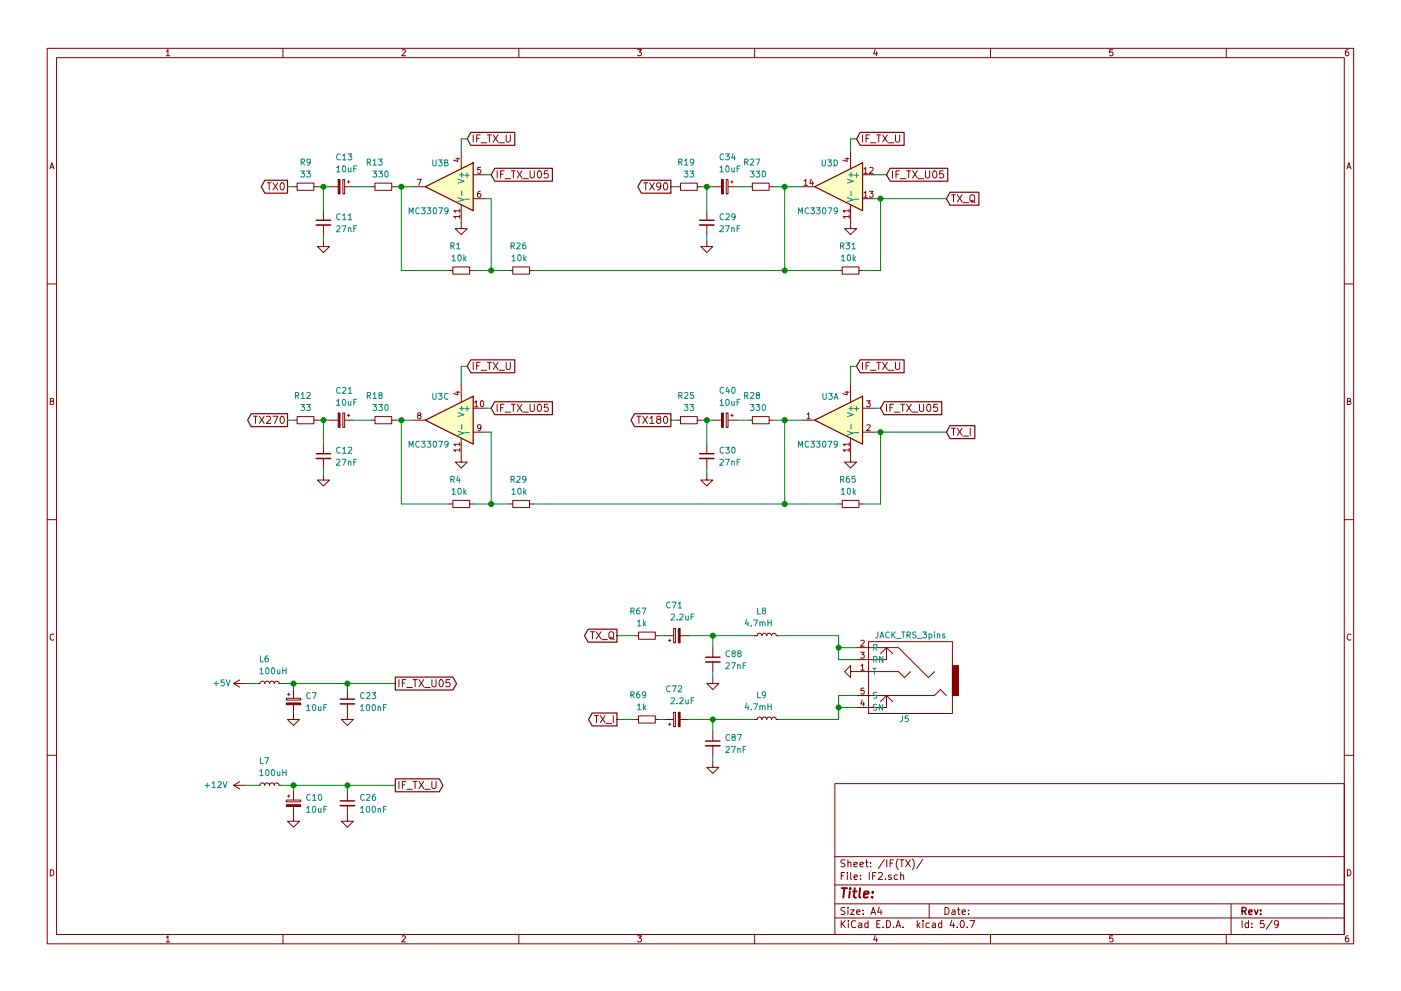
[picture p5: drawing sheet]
EESchema Schematic File Version 2
LIBS:pure-rescue
LIBS:power
LIBS:device
LIBS:transistors
LIBS:conn
LIBS:linear
LIBS:regul
LIBS:74xx
LIBS:cmos4000
LIBS:adc-dac
LIBS:memory
LIBS:xilinx
LIBS:microcontrollers
LIBS:dsp
LIBS:microchip
LIBS:analog_switches
LIBS:motorola
LIBS:texas
LIBS:intel
LIBS:audio
LIBS:interface
LIBS:digital-audio
LIBS:philips
LIBS:display
LIBS:cypress
LIBS:siliconi
LIBS:opto
LIBS:atmel
LIBS:contrib
LIBS:valves
LIBS:LCSDR
LIBS:si5351
LIBS:ft232rl
LIBS:bfg591
LIBS:1_4
LIBS:1_9
LIBS:tq2-12vdc
LIBS:relays
LIBS:pure-cache
EELAYER 25 0
EELAYER END
$Descr A4 11693 8268
encoding utf-8
Sheet 5 9
Title ""
Date ""
Rev ""
Comp ""
Comment1 ""
Comment2 ""
Comment3 ""
Comment4 ""
$EndDescr
$Comp
L MC33079 U3
U 1 1
P 7000 3500
F 0 "U3" H 7000 3700 50  0000 L CNN
F 1 "MC33079" H 7000 3300 50  0000 L CNN
F 2 "Housings_SOIC:SOIC-14_3.9x8.7mm_Pitch1.27mm" H 6950 3600 50  0001 C CNN
F 3 "" H 7050 3700 50  0001 C CNN
	1    7000 3500
	-1   0    0    -1  
$EndComp
$Comp
L MC33079 U3
U 3 1
P 3750 3500
F 0 "U3" H 3750 3700 50  0000 L CNN
F 1 "MC33079" H 3750 3300 50  0000 L CNN
F 2 "Housings_SOIC:SOIC-14_3.9x8.7mm_Pitch1.27mm" H 3700 3600 50  0001 C CNN
F 3 "" H 3800 3700 50  0001 C CNN
	3    3750 3500
	-1   0    0    -1  
$EndComp
$Comp
L MC33079 U3
U 2 1
P 3750 1550
F 0 "U3" H 3750 1750 50  0000 L CNN
F 1 "MC33079" H 3750 1350 50  0000 L CNN
F 2 "Housings_SOIC:SOIC-14_3.9x8.7mm_Pitch1.27mm" H 3700 1650 50  0001 C CNN
F 3 "" H 3800 1750 50  0001 C CNN
	2    3750 1550
	-1   0    0    -1  
$EndComp
$Comp
L MC33079 U3
U 4 1
P 7000 1550
F 0 "U3" H 7000 1750 50  0000 L CNN
F 1 "MC33079" H 7000 1350 50  0000 L CNN
F 2 "Housings_SOIC:SOIC-14_3.9x8.7mm_Pitch1.27mm" H 6950 1650 50  0001 C CNN
F 3 "" H 7050 1750 50  0001 C CNN
	4    7000 1550
	-1   0    0    -1  
$EndComp
Wire Wire Line
	7300 1450 7400 1450
Wire Wire Line
	7350 3400 7300 3400
$Comp
L R_Small R1
U 1 1
P 3850 2250
F 0 "R1" V 4050 2250 50  0000 L CNN
F 1 "10k" V 3950 2200 50  0000 L CNN
F 2 "LCSDR:R_0603_HandSoldering" H 3850 2250 50  0001 C CNN
F 3 "" H 3850 2250 50  0001 C CNN
	1    3850 2250
	0    -1   -1   0   
$EndComp
Wire Wire Line
	3300 1550 3450 1550
$Comp
L R_Small R4
U 1 1
P 3850 4200
F 0 "R4" V 4050 4200 50  0000 L CNN
F 1 "10k" V 3950 4150 50  0000 L CNN
F 2 "LCSDR:R_0603_HandSoldering" H 3850 4200 50  0001 C CNN
F 3 "" H 3850 4200 50  0001 C CNN
	1    3850 4200
	0    -1   -1   0   
$EndComp
Wire Wire Line
	3300 3500 3450 3500
$Comp
L R_Small R29
U 1 1
P 4350 4200
F 0 "R29" V 4550 4150 50  0000 L CNN
F 1 "10k" V 4450 4150 50  0000 L CNN
F 2 "LCSDR:R_0603_HandSoldering" H 4350 4200 50  0001 C CNN
F 3 "" H 4350 4200 50  0001 C CNN
	1    4350 4200
	0    -1   -1   0   
$EndComp
$Comp
L R_Small R26
U 1 1
P 4350 2250
F 0 "R26" V 4550 2200 50  0000 L CNN
F 1 "10k" V 4450 2200 50  0000 L CNN
F 2 "LCSDR:R_0603_HandSoldering" H 4350 2250 50  0001 C CNN
F 3 "" H 4350 2250 50  0001 C CNN
	1    4350 2250
	0    -1   -1   0   
$EndComp
Wire Wire Line
	6450 1550 6700 1550
$Comp
L R_Small R31
U 1 1
P 7100 2250
F 0 "R31" V 7300 2200 50  0000 L CNN
F 1 "10k" V 7200 2200 50  0000 L CNN
F 2 "LCSDR:R_0603_HandSoldering" H 7100 2250 50  0001 C CNN
F 3 "" H 7100 2250 50  0001 C CNN
	1    7100 2250
	0    -1   -1   0   
$EndComp
Wire Wire Line
	7300 1650 7900 1650
$Comp
L R_Small R65
U 1 1
P 7100 4200
F 0 "R65" V 7300 4150 50  0000 L CNN
F 1 "10k" V 7200 4150 50  0000 L CNN
F 2 "LCSDR:R_0603_HandSoldering" H 7100 4200 50  0001 C CNN
F 3 "" H 7100 4200 50  0001 C CNN
	1    7100 4200
	0    -1   -1   0   
$EndComp
Wire Wire Line
	7300 3600 7900 3600
$Comp
L GND #PWR041
U 1 1
P 7100 1850
F 0 "#PWR041" H 7100 1600 50  0001 C CNN
F 1 "GND" H 7100 1700 50  0001 C CNN
F 2 "" H 7100 1850 50  0001 C CNN
F 3 "" H 7100 1850 50  0001 C CNN
	1    7100 1850
	1    0    0    -1  
$EndComp
$Comp
L GND #PWR042
U 1 1
P 7100 3800
F 0 "#PWR042" H 7100 3550 50  0001 C CNN
F 1 "GND" H 7100 3650 50  0001 C CNN
F 2 "" H 7100 3800 50  0001 C CNN
F 3 "" H 7100 3800 50  0001 C CNN
	1    7100 3800
	1    0    0    -1  
$EndComp
$Comp
L GND #PWR043
U 1 1
P 3850 3800
F 0 "#PWR043" H 3850 3550 50  0001 C CNN
F 1 "GND" H 3850 3650 50  0001 C CNN
F 2 "" H 3850 3800 50  0001 C CNN
F 3 "" H 3850 3800 50  0001 C CNN
	1    3850 3800
	1    0    0    -1  
$EndComp
$Comp
L GND #PWR044
U 1 1
P 3850 1850
F 0 "#PWR044" H 3850 1600 50  0001 C CNN
F 1 "GND" H 3850 1700 50  0001 C CNN
F 2 "" H 3850 1850 50  0001 C CNN
F 3 "" H 3850 1850 50  0001 C CNN
	1    3850 1850
	1    0    0    -1  
$EndComp
Wire Wire Line
	7100 3200 7100 3050
Wire Wire Line
	3850 3050 3850 3200
$Comp
L R_Small R67
U 1 1
P 5400 5300
F 0 "R67" V 5600 5300 50  0000 L CNN
F 1 "1k" V 5500 5300 50  0000 L CNN
F 2 "LCSDR:R_1206_0603" H 5400 5300 50  0001 C CNN
F 3 "" H 5400 5300 50  0001 C CNN
	1    5400 5300
	0    -1   -1   0   
$EndComp
$Comp
L R_Small R69
U 1 1
P 5400 6000
F 0 "R69" V 5600 6000 50  0000 L CNN
F 1 "1k" V 5500 6000 50  0000 L CNN
F 2 "LCSDR:R_1206_0603" H 5400 6000 50  0001 C CNN
F 3 "" H 5400 6000 50  0001 C CNN
	1    5400 6000
	0    -1   -1   0   
$EndComp
$Comp
L CP_Small C71
U 1 1
P 5650 5300
F 0 "C71" V 5900 5250 50  0000 L CNN
F 1 "2.2uF" V 5800 5150 50  0000 L CNN
F 2 "LCSDR:CP_Radial_D5.0mm_P2.00mm" H 5650 5300 50  0001 C CNN
F 3 "" H 5650 5300 50  0001 C CNN
	1    5650 5300
	0    -1   -1   0   
$EndComp
Wire Wire Line
	5500 5300 5550 5300
$Comp
L CP_Small C72
U 1 1
P 5650 6000
F 0 "C72" V 5900 5950 50  0000 L CNN
F 1 "2.2uF" V 5800 5850 50  0000 L CNN
F 2 "LCSDR:CP_Radial_D5.0mm_P2.00mm" H 5650 6000 50  0001 C CNN
F 3 "" H 5650 6000 50  0001 C CNN
	1    5650 6000
	0    -1   -1   0   
$EndComp
Wire Wire Line
	5500 6000 5550 6000
$Comp
L C_Small C88
U 1 1
P 5950 5500
F 0 "C88" H 6050 5550 50  0000 L CNN
F 1 "27nF" H 6050 5450 50  0000 L CNN
F 2 "Capacitors_SMD:C_0603_HandSoldering" H 5950 5500 50  0001 C CNN
F 3 "" H 5950 5500 50  0001 C CNN
	1    5950 5500
	1    0    0    -1  
$EndComp
$Comp
L C_Small C87
U 1 1
P 5950 6200
F 0 "C87" H 6050 6250 50  0000 L CNN
F 1 "27nF" H 6050 6150 50  0000 L CNN
F 2 "Capacitors_SMD:C_0603_HandSoldering" H 5950 6200 50  0001 C CNN
F 3 "" H 5950 6200 50  0001 C CNN
	1    5950 6200
	1    0    0    -1  
$EndComp
Wire Wire Line
	5750 5300 6300 5300
Wire Wire Line
	5950 5300 5950 5400
Wire Wire Line
	5750 6000 6300 6000
Wire Wire Line
	5950 6000 5950 6100
$Comp
L GND #PWR045
U 1 1
P 5950 5650
F 0 "#PWR045" H 5950 5400 50  0001 C CNN
F 1 "GND" H 5950 5500 50  0001 C CNN
F 2 "" H 5950 5650 50  0001 C CNN
F 3 "" H 5950 5650 50  0001 C CNN
	1    5950 5650
	1    0    0    -1  
$EndComp
Wire Wire Line
	5950 5600 5950 5650
$Comp
L GND #PWR046
U 1 1
P 5950 6350
F 0 "#PWR046" H 5950 6100 50  0001 C CNN
F 1 "GND" H 5950 6200 50  0001 C CNN
F 2 "" H 5950 6350 50  0001 C CNN
F 3 "" H 5950 6350 50  0001 C CNN
	1    5950 6350
	1    0    0    -1  
$EndComp
Wire Wire Line
	5950 6350 5950 6300
$Comp
L L_Small L8
U 1 1
P 6400 5300
F 0 "L8" V 6600 5300 50  0000 L CNN
F 1 "4.7mH" V 6500 5250 50  0000 L CNN
F 2 "LCSDR:R_Axial_DIN0207_L6.3mm_D2.5mm_P10.16mm_Horizontal" H 6400 5300 50  0001 C CNN
F 3 "" H 6400 5300 50  0001 C CNN
	1    6400 5300
	0    -1   -1   0   
$EndComp
Connection ~ 5950 5300
$Comp
L L_Small L9
U 1 1
P 6400 6000
F 0 "L9" V 6600 6000 50  0000 L CNN
F 1 "4.7mH" V 6500 5950 50  0000 L CNN
F 2 "LCSDR:R_Axial_DIN0207_L6.3mm_D2.5mm_P10.16mm_Horizontal" H 6400 6000 50  0001 C CNN
F 3 "" H 6400 6000 50  0001 C CNN
	1    6400 6000
	0    -1   -1   0   
$EndComp
Connection ~ 5950 6000
$Comp
L JACK_TRS_3pins J5
U 1 1
P 7550 5600
F 0 "J5" H 7550 6000 50  0000 C CNN
F 1 "JACK_TRS_3pins" H 7500 5300 50  0000 C CNN
F 2 "LCSDR:audio_jack_3_5mm_PJ307" H 7650 5450 50  0001 C CNN
F 3 "" H 7650 5450 50  0000 C CNN
	1    7550 5600
	-1   0    0    1   
$EndComp
Wire Wire Line
	6500 5300 7000 5300
Wire Wire Line
	7000 6000 6500 6000
$Comp
L GND #PWR047
U 1 1
P 7150 5600
F 0 "#PWR047" H 7150 5350 50  0001 C CNN
F 1 "GND" H 7150 5450 50  0001 C CNN
F 2 "" H 7150 5600 50  0001 C CNN
F 3 "" H 7150 5600 50  0001 C CNN
	1    7150 5600
	0    1    1    0   
$EndComp
Text GLabel 2400 1550 0    60   Output ~ 0
TX0
Wire Wire Line
	4050 1450 4100 1450
$Comp
L +12V #PWR048
U 1 1
P 2050 6550
F 0 "#PWR048" H 2050 6400 50  0001 C CNN
F 1 "+12V" V 2050 6800 50  0000 C CNN
F 2 "" H 2050 6550 50  0001 C CNN
F 3 "" H 2050 6550 50  0001 C CNN
	1    2050 6550
	0    -1   -1   0   
$EndComp
$Comp
L CP_Small C13
U 1 1
P 2850 1550
F 0 "C13" V 2600 1500 50  0000 L CNN
F 1 "10uF" V 2700 1500 50  0000 L CNN
F 2 "LCSDR:CP_Radial_D5.0mm_P2.00mm" H 2850 1550 50  0001 C CNN
F 3 "" H 2850 1550 50  0001 C CNN
	1    2850 1550
	0    1    1    0   
$EndComp
$Comp
L R_Small R13
U 1 1
P 3200 1550
F 0 "R13" V 3400 1550 50  0000 L CNN
F 1 "330" V 3300 1500 50  0000 L CNN
F 2 "Resistors_SMD:R_0603_HandSoldering" H 3200 1550 50  0001 C CNN
F 3 "" H 3200 1550 50  0001 C CNN
	1    3200 1550
	0    -1   -1   0   
$EndComp
Wire Wire Line
	2950 1550 3100 1550
Wire Wire Line
	2650 1550 2750 1550
$Comp
L C_Small C11
U 1 1
P 2700 1850
F 0 "C11" H 2800 1900 50  0000 L CNN
F 1 "27nF" H 2800 1800 50  0000 L CNN
F 2 "Capacitors_SMD:C_0603_HandSoldering" H 2700 1850 50  0001 C CNN
F 3 "" H 2700 1850 50  0001 C CNN
	1    2700 1850
	1    0    0    -1  
$EndComp
$Comp
L GND #PWR049
U 1 1
P 2700 2000
F 0 "#PWR049" H 2700 1750 50  0001 C CNN
F 1 "GND" H 2700 1850 50  0001 C CNN
F 2 "" H 2700 2000 50  0001 C CNN
F 3 "" H 2700 2000 50  0001 C CNN
	1    2700 2000
	1    0    0    -1  
$EndComp
Wire Wire Line
	2700 2000 2700 1950
$Comp
L R_Small R9
U 1 1
P 2550 1550
F 0 "R9" V 2750 1500 50  0000 L CNN
F 1 "33" V 2650 1500 50  0000 L CNN
F 2 "Resistors_SMD:R_0603_HandSoldering" H 2550 1550 50  0001 C CNN
F 3 "" H 2550 1550 50  0001 C CNN
	1    2550 1550
	0    -1   -1   0   
$EndComp
Wire Wire Line
	2400 1550 2450 1550
Text GLabel 5600 1550 0    60   Output ~ 0
TX90
$Comp
L CP_Small C34
U 1 1
P 6050 1550
F 0 "C34" V 5800 1500 50  0000 L CNN
F 1 "10uF" V 5900 1500 50  0000 L CNN
F 2 "LCSDR:CP_Radial_D5.0mm_P2.00mm" H 6050 1550 50  0001 C CNN
F 3 "" H 6050 1550 50  0001 C CNN
	1    6050 1550
	0    1    1    0   
$EndComp
$Comp
L R_Small R27
U 1 1
P 6350 1550
F 0 "R27" V 6550 1550 50  0000 L CNN
F 1 "330" V 6450 1500 50  0000 L CNN
F 2 "LCSDR:R_0603_HandSoldering" H 6350 1550 50  0001 C CNN
F 3 "" H 6350 1550 50  0001 C CNN
	1    6350 1550
	0    -1   -1   0   
$EndComp
Wire Wire Line
	6150 1550 6250 1550
$Comp
L C_Small C29
U 1 1
P 5900 1850
F 0 "C29" H 6000 1900 50  0000 L CNN
F 1 "27nF" H 6000 1800 50  0000 L CNN
F 2 "Capacitors_SMD:C_0603_HandSoldering" H 5900 1850 50  0001 C CNN
F 3 "" H 5900 1850 50  0001 C CNN
	1    5900 1850
	1    0    0    -1  
$EndComp
$Comp
L GND #PWR050
U 1 1
P 5900 2000
F 0 "#PWR050" H 5900 1750 50  0001 C CNN
F 1 "GND" H 5900 1850 50  0001 C CNN
F 2 "" H 5900 2000 50  0001 C CNN
F 3 "" H 5900 2000 50  0001 C CNN
	1    5900 2000
	1    0    0    -1  
$EndComp
Wire Wire Line
	5900 2000 5900 1950
$Comp
L R_Small R19
U 1 1
P 5750 1550
F 0 "R19" V 5950 1500 50  0000 L CNN
F 1 "33" V 5850 1500 50  0000 L CNN
F 2 "LCSDR:R_0603_HandSoldering" H 5750 1550 50  0001 C CNN
F 3 "" H 5750 1550 50  0001 C CNN
	1    5750 1550
	0    -1   -1   0   
$EndComp
Text GLabel 5600 3500 0    60   Output ~ 0
TX180
$Comp
L CP_Small C40
U 1 1
P 6050 3500
F 0 "C40" V 5800 3450 50  0000 L CNN
F 1 "10uF" V 5900 3450 50  0000 L CNN
F 2 "LCSDR:CP_Radial_D5.0mm_P2.00mm" H 6050 3500 50  0001 C CNN
F 3 "" H 6050 3500 50  0001 C CNN
	1    6050 3500
	0    1    1    0   
$EndComp
$Comp
L R_Small R28
U 1 1
P 6350 3500
F 0 "R28" V 6550 3500 50  0000 L CNN
F 1 "330" V 6450 3450 50  0000 L CNN
F 2 "Resistors_SMD:R_0603_HandSoldering" H 6350 3500 50  0001 C CNN
F 3 "" H 6350 3500 50  0001 C CNN
	1    6350 3500
	0    -1   -1   0   
$EndComp
Wire Wire Line
	6150 3500 6250 3500
Wire Wire Line
	5850 3500 5950 3500
$Comp
L C_Small C30
U 1 1
P 5900 3800
F 0 "C30" H 6000 3850 50  0000 L CNN
F 1 "27nF" H 6000 3750 50  0000 L CNN
F 2 "Capacitors_SMD:C_0603_HandSoldering" H 5900 3800 50  0001 C CNN
F 3 "" H 5900 3800 50  0001 C CNN
	1    5900 3800
	1    0    0    -1  
$EndComp
$Comp
L GND #PWR051
U 1 1
P 5900 3950
F 0 "#PWR051" H 5900 3700 50  0001 C CNN
F 1 "GND" H 5900 3800 50  0001 C CNN
F 2 "" H 5900 3950 50  0001 C CNN
F 3 "" H 5900 3950 50  0001 C CNN
	1    5900 3950
	1    0    0    -1  
$EndComp
Wire Wire Line
	5900 3950 5900 3900
$Comp
L R_Small R25
U 1 1
P 5750 3500
F 0 "R25" V 5950 3450 50  0000 L CNN
F 1 "33" V 5850 3450 50  0000 L CNN
F 2 "Resistors_SMD:R_0603_HandSoldering" H 5750 3500 50  0001 C CNN
F 3 "" H 5750 3500 50  0001 C CNN
	1    5750 3500
	0    -1   -1   0   
$EndComp
Wire Wire Line
	5600 3500 5650 3500
Wire Wire Line
	6450 3500 6700 3500
Text GLabel 2400 3500 0    60   Output ~ 0
TX270
$Comp
L CP_Small C21
U 1 1
P 2850 3500
F 0 "C21" V 2600 3450 50  0000 L CNN
F 1 "10uF" V 2700 3450 50  0000 L CNN
F 2 "LCSDR:CP_Radial_D5.0mm_P2.00mm" H 2850 3500 50  0001 C CNN
F 3 "" H 2850 3500 50  0001 C CNN
	1    2850 3500
	0    1    1    0   
$EndComp
$Comp
L R_Small R18
U 1 1
P 3200 3500
F 0 "R18" V 3400 3500 50  0000 L CNN
F 1 "330" V 3300 3450 50  0000 L CNN
F 2 "LCSDR:R_0603_HandSoldering" H 3200 3500 50  0001 C CNN
F 3 "" H 3200 3500 50  0001 C CNN
	1    3200 3500
	0    -1   -1   0   
$EndComp
Wire Wire Line
	2950 3500 3100 3500
Wire Wire Line
	2650 3500 2750 3500
$Comp
L C_Small C12
U 1 1
P 2700 3800
F 0 "C12" H 2800 3850 50  0000 L CNN
F 1 "27nF" H 2800 3750 50  0000 L CNN
F 2 "Capacitors_SMD:C_0603_HandSoldering" H 2700 3800 50  0001 C CNN
F 3 "" H 2700 3800 50  0001 C CNN
	1    2700 3800
	1    0    0    -1  
$EndComp
$Comp
L GND #PWR052
U 1 1
P 2700 3950
F 0 "#PWR052" H 2700 3700 50  0001 C CNN
F 1 "GND" H 2700 3800 50  0001 C CNN
F 2 "" H 2700 3950 50  0001 C CNN
F 3 "" H 2700 3950 50  0001 C CNN
	1    2700 3950
	1    0    0    -1  
$EndComp
Wire Wire Line
	2700 3950 2700 3900
$Comp
L R_Small R12
U 1 1
P 2550 3500
F 0 "R12" V 2750 3450 50  0000 L CNN
F 1 "33" V 2650 3450 50  0000 L CNN
F 2 "LCSDR:R_0603_HandSoldering" H 2550 3500 50  0001 C CNN
F 3 "" H 2550 3500 50  0001 C CNN
	1    2550 3500
	0    -1   -1   0   
$EndComp
Wire Wire Line
	2400 3500 2450 3500
Wire Wire Line
	4050 1650 4100 1650
Wire Wire Line
	4100 1650 4100 2250
Wire Wire Line
	3950 2250 4250 2250
Connection ~ 4100 2250
Wire Wire Line
	3750 2250 3350 2250
Wire Wire Line
	3350 2250 3350 1550
Connection ~ 3350 1550
$Comp
L +5V #PWR053
U 1 1
P 2050 5700
F 0 "#PWR053" H 2050 5550 50  0001 C CNN
F 1 "+5V" V 2050 5900 50  0000 C CNN
F 2 "" H 2050 5700 50  0001 C CNN
F 3 "" H 2050 5700 50  0001 C CNN
	1    2050 5700
	0    -1   -1   0   
$EndComp
Text GLabel 4100 1450 2    60   Input ~ 0
IF_TX_U05
Wire Wire Line
	2700 1750 2700 1550
Connection ~ 2700 1550
Wire Wire Line
	4450 2250 7000 2250
Wire Wire Line
	7200 2250 7350 2250
Wire Wire Line
	7350 2250 7350 1650
Connection ~ 7350 1650
Wire Wire Line
	6550 2250 6550 1550
Connection ~ 6550 1550
Wire Wire Line
	5850 1550 5950 1550
Wire Wire Line
	5900 1750 5900 1550
Connection ~ 5900 1550
Wire Wire Line
	5600 1550 5650 1550
Connection ~ 6550 2250
Text GLabel 4100 3400 2    60   Input ~ 0
IF_TX_U05
Wire Wire Line
	4050 3400 4100 3400
Text GLabel 7350 3400 2    60   Input ~ 0
IF_TX_U05
Text GLabel 7400 1450 2    60   Input ~ 0
IF_TX_U05
Wire Wire Line
	6550 3500 6550 4200
Wire Wire Line
	4450 4200 7000 4200
Connection ~ 6550 3500
Connection ~ 6550 4200
Wire Wire Line
	3950 4200 4250 4200
Wire Wire Line
	4100 4200 4100 3600
Wire Wire Line
	4100 3600 4050 3600
Connection ~ 4100 4200
Wire Wire Line
	3350 3500 3350 4200
Wire Wire Line
	3350 4200 3750 4200
Connection ~ 3350 3500
Wire Wire Line
	2700 3700 2700 3500
Connection ~ 2700 3500
$Comp
L L_Small L6
U 1 1
P 2250 5700
F 0 "L6" V 2450 5700 50  0000 L CNN
F 1 "100uH" V 2350 5550 50  0000 L CNN
F 2 "Resistors_THT:R_Axial_DIN0204_L3.6mm_D1.6mm_P7.62mm_Horizontal" H 2250 5700 50  0001 C CNN
F 3 "" H 2250 5700 50  0001 C CNN
	1    2250 5700
	0    -1   -1   0   
$EndComp
$Comp
L CP_Small C7
U 1 1
P 2450 5850
F 0 "C7" H 2550 5900 50  0000 L CNN
F 1 "10uF" H 2550 5800 50  0000 L CNN
F 2 "LCSDR:CP_Radial_D5.0mm_P2.00mm" H 2450 5850 50  0001 C CNN
F 3 "" H 2450 5850 50  0001 C CNN
	1    2450 5850
	1    0    0    -1  
$EndComp
Wire Wire Line
	2350 5700 3300 5700
Wire Wire Line
	2450 5700 2450 5750
$Comp
L C_Small C23
U 1 1
P 2900 5850
F 0 "C23" H 3000 5900 50  0000 L CNN
F 1 "100nF" H 3000 5800 50  0000 L CNN
F 2 "Capacitors_SMD:C_0603_HandSoldering" H 2900 5850 50  0001 C CNN
F 3 "" H 2900 5850 50  0001 C CNN
F 4 "C14663" H 2900 5850 60  0001 C CNN "JLCPCB"
	1    2900 5850
	1    0    0    -1  
$EndComp
Wire Wire Line
	2900 5700 2900 5750
Connection ~ 2450 5700
$Comp
L GND #PWR054
U 1 1
P 2900 5950
F 0 "#PWR054" H 2900 5700 50  0001 C CNN
F 1 "GND" H 2900 5800 50  0001 C CNN
F 2 "" H 2900 5950 50  0001 C CNN
F 3 "" H 2900 5950 50  0001 C CNN
	1    2900 5950
	1    0    0    -1  
$EndComp
$Comp
L GND #PWR055
U 1 1
P 2450 5950
F 0 "#PWR055" H 2450 5700 50  0001 C CNN
F 1 "GND" H 2450 5800 50  0001 C CNN
F 2 "" H 2450 5950 50  0001 C CNN
F 3 "" H 2450 5950 50  0001 C CNN
	1    2450 5950
	1    0    0    -1  
$EndComp
Wire Wire Line
	2050 5700 2150 5700
Wire Wire Line
	5900 3700 5900 3500
Connection ~ 5900 3500
Connection ~ 2900 5700
Text GLabel 3300 5700 2    60   Output ~ 0
IF_TX_U05
Wire Wire Line
	7350 3600 7350 4200
Wire Wire Line
	7350 4200 7200 4200
Connection ~ 7350 3600
Text GLabel 3300 6550 2    60   Output ~ 0
IF_TX_U
$Comp
L L_Small L7
U 1 1
P 2250 6550
F 0 "L7" V 2450 6550 50  0000 L CNN
F 1 "100uH" V 2350 6400 50  0000 L CNN
F 2 "Resistors_THT:R_Axial_DIN0204_L3.6mm_D1.6mm_P7.62mm_Horizontal" H 2250 6550 50  0001 C CNN
F 3 "" H 2250 6550 50  0001 C CNN
	1    2250 6550
	0    -1   -1   0   
$EndComp
$Comp
L CP_Small C10
U 1 1
P 2450 6700
F 0 "C10" H 2550 6750 50  0000 L CNN
F 1 "10uF" H 2550 6650 50  0000 L CNN
F 2 "LCSDR:CP_Radial_D5.0mm_P2.00mm" H 2450 6700 50  0001 C CNN
F 3 "" H 2450 6700 50  0001 C CNN
	1    2450 6700
	1    0    0    -1  
$EndComp
Wire Wire Line
	2350 6550 3300 6550
Wire Wire Line
	2450 6550 2450 6600
$Comp
L C_Small C26
U 1 1
P 2900 6700
F 0 "C26" H 3000 6750 50  0000 L CNN
F 1 "100nF" H 3000 6650 50  0000 L CNN
F 2 "Capacitors_SMD:C_0603_HandSoldering" H 2900 6700 50  0001 C CNN
F 3 "" H 2900 6700 50  0001 C CNN
F 4 "C14663" H 2900 6700 60  0001 C CNN "JLCBPCB"
	1    2900 6700
	1    0    0    -1  
$EndComp
Wire Wire Line
	2900 6550 2900 6600
Connection ~ 2450 6550
$Comp
L GND #PWR056
U 1 1
P 2900 6800
F 0 "#PWR056" H 2900 6550 50  0001 C CNN
F 1 "GND" H 2900 6650 50  0001 C CNN
F 2 "" H 2900 6800 50  0001 C CNN
F 3 "" H 2900 6800 50  0001 C CNN
	1    2900 6800
	1    0    0    -1  
$EndComp
$Comp
L GND #PWR057
U 1 1
P 2450 6800
F 0 "#PWR057" H 2450 6550 50  0001 C CNN
F 1 "GND" H 2450 6650 50  0001 C CNN
F 2 "" H 2450 6800 50  0001 C CNN
F 3 "" H 2450 6800 50  0001 C CNN
	1    2450 6800
	1    0    0    -1  
$EndComp
Wire Wire Line
	2050 6550 2150 6550
Connection ~ 2900 6550
Text GLabel 3900 1150 2    60   Input ~ 0
IF_TX_U
Wire Wire Line
	3900 1150 3850 1150
Wire Wire Line
	3850 1150 3850 1250
Text GLabel 7150 1150 2    60   Input ~ 0
IF_TX_U
Wire Wire Line
	7150 1150 7100 1150
Wire Wire Line
	7100 1150 7100 1250
Text GLabel 3900 3050 2    60   Input ~ 0
IF_TX_U
Wire Wire Line
	3850 3050 3900 3050
Text GLabel 7150 3050 2    60   Input ~ 0
IF_TX_U
Wire Wire Line
	7100 3050 7150 3050
Text GLabel 7900 3600 2    60   Input ~ 0
TX_I
Text GLabel 7900 1650 2    60   Input ~ 0
TX_Q
Wire Wire Line
	7150 5900 7000 5900
Wire Wire Line
	7000 5800 7000 6000
Wire Wire Line
	7000 5800 7150 5800
Connection ~ 7000 5900
Wire Wire Line
	7000 5500 7150 5500
Wire Wire Line
	7000 5300 7000 5500
Wire Wire Line
	7150 5400 7000 5400
Connection ~ 7000 5400
Wire Wire Line
	5300 6000 5150 6000
Wire Wire Line
	5300 5300 5150 5300
Text GLabel 5150 6000 0    60   Output ~ 0
TX_I
Text GLabel 5150 5300 0    60   Output ~ 0
TX_Q
$EndSCHEMATC
